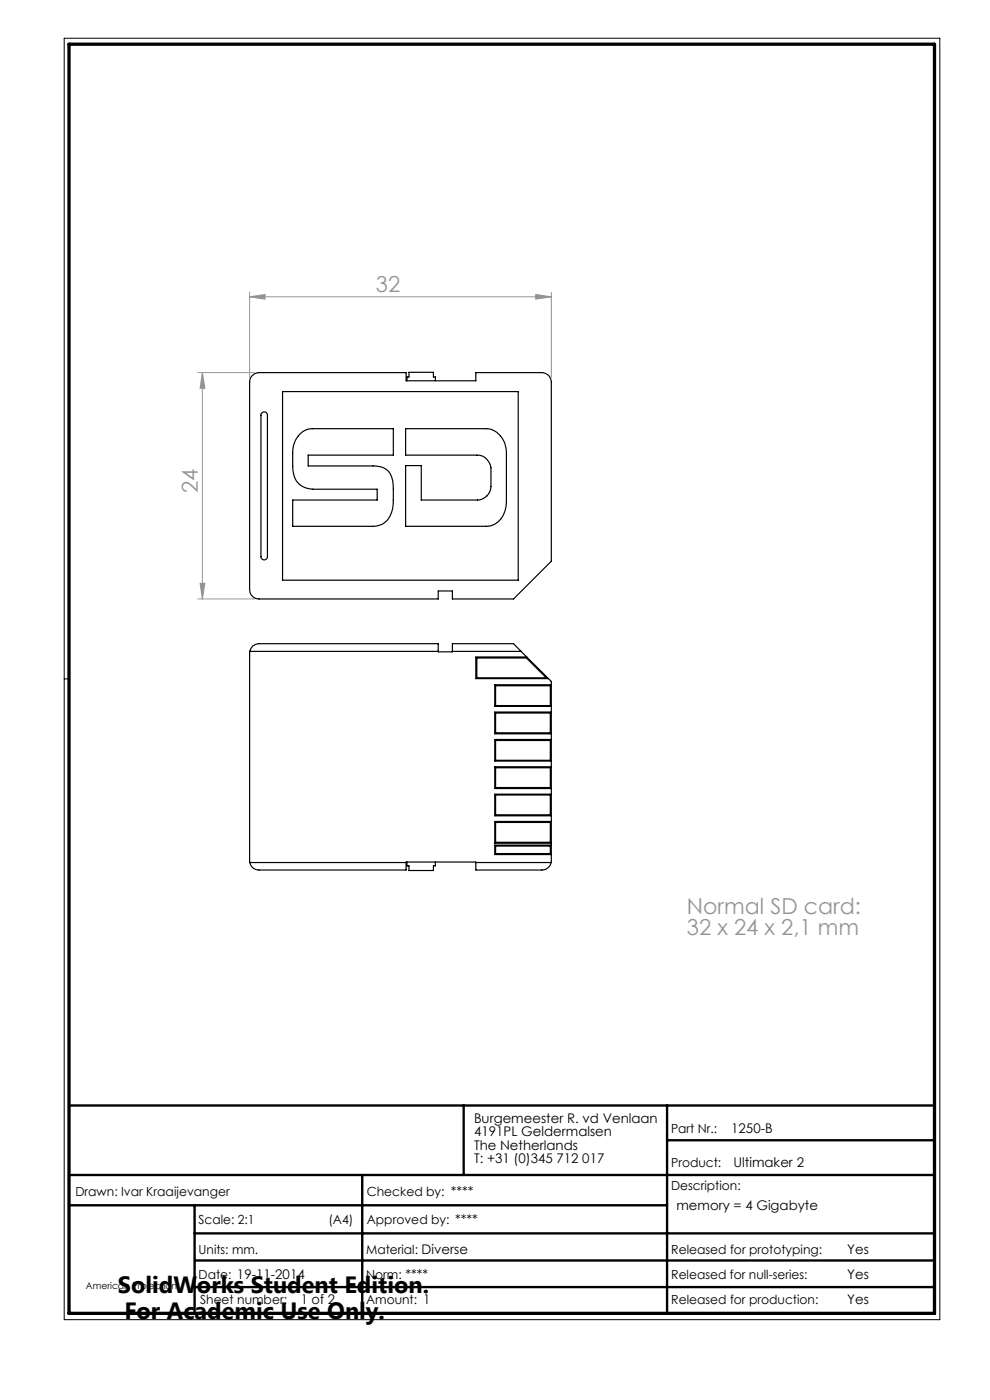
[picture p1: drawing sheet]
<svg xmlns="http://www.w3.org/2000/svg" width="210mm" height="297mm" viewBox="0 0 210 297" stroke-linecap="round" stroke-linejoin="round" font-family="sans-serif">
<path d="M13.6 8.1h185.8v271.9h-185.8zM14.6 144h-1" fill="none" stroke="#000" stroke-width=".21"/>
<path d="M14.6 234.5h183.6M98.4 234.5v14.8M141.5 234.5v44.1M14.6 249.3h183.6M14.6 255.7h126.9M41.3 255.7v22.9M76.8 249.3v29.3M141.5 241.9h56.7M41.3 261.7h156.9M41.3 273h156.9M41.4 267.4h156.8" fill="none" stroke="#000" stroke-width=".5"/>
<path d="M14.6 9.4h183.6v269.2h-183.6z" fill="none" stroke="#000" stroke-width=".7"/>
<path d="M41.9 79.1h12M42.9 79.1v48M42.9 79.1l.6 3.3h-1.1zM53 63l3.2-.5v1zM53 62v18.1M53 63h63.9M113.6 62.5l3.3 .5-3.3 .5zM116.9 62v18.1M41.9 127.1h12M42.4 123.8h1.1l-.6 3.3z" fill="none" stroke="#959595" stroke-width=".21"/>
<g fill="#959595">
<path d="M53 63l3.2-.5v1zM113.6 62.5l3.3 .5-3.3 .5z"/>
<path d="M42.9 79.1l.6 3.3h-1.1zM42.4 123.8h1.1l-.6 3.3z"/>
</g>
<g fill="none" stroke="#000" stroke-width=".25">
<path d="M53.4 79.8l.5-.5 1-.2h31.2v1.7h14.8v-1.7h14a2.03 2.03 0 0 1 2 2v38l-8 8h-12.9v-1.7h-3v1.7h-38.1a1.97 1.97 0 0 1-1.9-2v-44l.1-.7zM55.6 87.6a.68 .68 0 0 1 .7-.2 .68 .68 0 0 1 .4 .7v30a.69 .69 0 0 1-.7 .7 .69 .69 0 0 1-.6-.7v-30.2zM59.9 83.1h50v40h-50zM63.7 92a3.5 3.5 0 0 1 2.6-1.1h17.1v5.7h-18v2.2h13.7a3.8 3.8 0 0 1 4.3 4.1v.9a11.3 11.3 0 0 1-.7 5.8 3.7 3.7 0 0 1-3.6 2.1h-17v-5.6h17.9v-2.3h-13.6a4.1 4.1 0 0 1-4.3-4.1v-.8a10.2 10.2 0 0 1 .7-5.7zM86 90.9h17.2a4.9 4.9 0 0 1 4.2 5.2v10.4a4.7 4.7 0 0 1-4.2 5.2h-17.2v-12.9h3.4v7.3h11.9a2.95 2.95 0 0 0 2.8-2.9v-4a3 3 0 0 0-2.9-2.6h-15.2zM86.3 80.8v-.8h.4v-1h5.2v1h.5v.8M53 138.2v44.8M53 138.2a1.96 1.96 0 0 1 1.9-1.6h38.1v1.7h3v-1.7h12.9l1.6 1.6M53 138.2h40M96 138.2h14.5M101.1 139.6h10.6l4.2 4.2h-14.8zM110.5 138.2l1.2 1.2"/>
<path d="M111.7 139.4h-10.8v4.6h15.4M111.7 139.4l4.6 4.6M105.1 145.5h11.6v4.2h-11.6zM105.1 151.3h11.6v4.2h-11.6zM105.1 157.1h11.6v4.2h-11.6zM116.3 144l.6 .6v38.4M116.9 151.1h-11.9v4.6h11.9M116.9 145.3h-11.9v4.6h11.9M116.9 156.9h-11.9v4.6h11.9M105.1 162.9h11.6v4.2h-11.6zM105.1 168.7h11.6v4.2h-11.6zM105.1 174.5h11.6v4.2h-11.6z"/>
<path d="M105.1 179.5h11.6v1.6h-11.6zM116.9 162.7h-11.9v4.6h11.9M116.9 168.5h-11.9v4.6h11.9M116.9 174.3h-11.9v4.6h11.9M116.9 179.3h-11.9v2h11.9M53 183a1.97 1.97 0 0 0 1.9 1.6h31.2v-1.7h14.8v1.7h14a2.05 2.05 0 0 0 2-1.6M53 183h33.1M86.3 182.9v.8h.4v1h5.2v-1h.5v-.8M100.9 183h16"/>
</g>
<g font-size="5">
<text x="25" y="274.4">SolidWorks Student Edition.</text>
<text x="26.4" y="279.9">For Academic Use Only.</text>
</g>
<g font-size="4.7" fill="#959595">
<text x="79.8" y="61.9">32</text>
<text x="41.9" y="104.6" transform="rotate(-90 41.9 104.6)">24</text>
<text x="145.7" y="193.8">Normal SD card:</text>
<text x="145.7" y="198.3">32 x 24 x 2,1 mm</text>
</g>
<g font-size="2.8">
<text x="100.5" y="238.2">Burgemeester R. vd Venlaan</text>
<text x="100.5" y="241.1">4191PL Geldermalsen</text>
<text x="100.5" y="243.9">The Netherlands</text>
<text x="155.1" y="240.4">1250-B</text>
<text x="100.5" y="246.7">T: +31 (0)345 712 017</text>
<text x="155.6" y="247.6">Ultimaker 2</text>
<text x="143.5" y="256.7">memory = 4 Gigabyte</text>
<text x="179.7" y="266">Yes</text>
<text x="179.7" y="271.4">Yes</text>
<text x="63.8" y="276.6">1 of 2</text>
<text x="179.7" y="276.6">Yes</text>
</g>
<g font-size="2.7">
<text x="142.4" y="240.4">Part Nr.:</text>
<text x="142.4" y="247.6">Product:</text>
<text x="16" y="253.7">Drawn: Ivar Kraaijevanger</text>
<text x="77.8" y="253.7">Checked by: ****</text>
<text x="142.4" y="252.5">Description:</text>
<text x="42.1" y="259.7">Scale: 2:1</text>
<text x="69.7" y="259.7">(A4)</text>
<text x="77.8" y="259.7">Approved by: ****</text>
<text x="42.1" y="266">Units: mm.</text>
<text x="77.7" y="266">Material: Diverse</text>
<text x="142.4" y="266">Released for prototyping:</text>
<text x="42.1" y="271.3">Date: 19-11-2014</text>
<text x="77.7" y="271.3">Norm: ****</text>
<text x="142.4" y="271.3">Released for null-series:</text>
<text x="42.4" y="276.6">Sheet number:</text>
<text x="77.7" y="276.6">Amount: 1</text>
<text x="142.4" y="276.6">Released for production:</text>
</g>
<text font-size="2" x="18.2" y="273.4">American Projection</text>
</svg>
